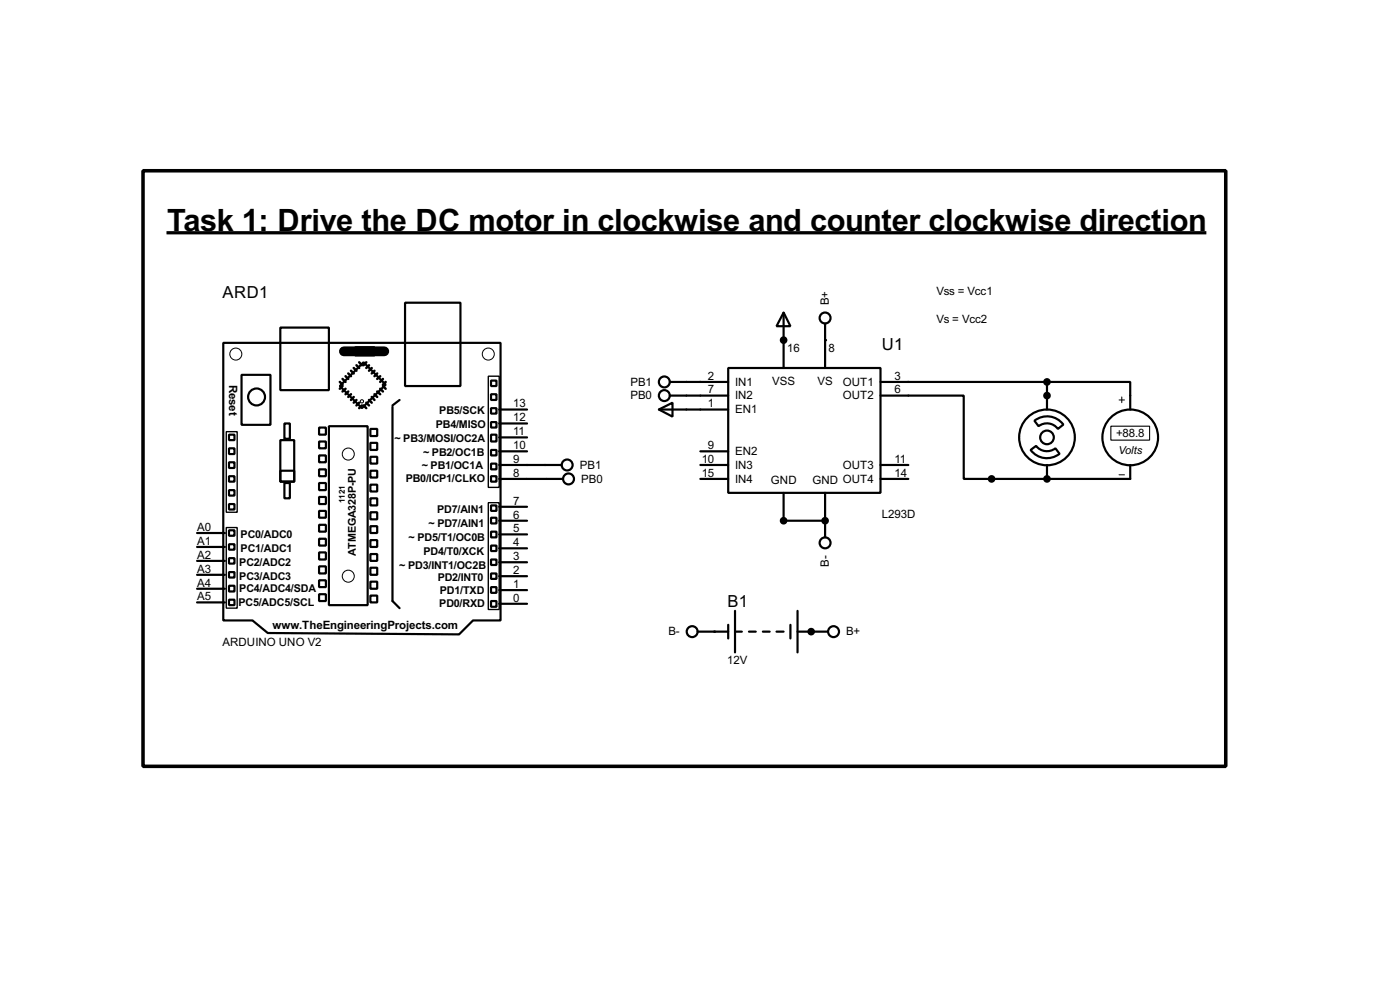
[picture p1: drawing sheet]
<svg xmlns="http://www.w3.org/2000/svg" width="256mm" height="180mm" viewBox="0 0 256 180" stroke-linecap="round" stroke-linejoin="round" font-family="sans-serif">
<g fill="none" stroke="#000" stroke-width=".4">
<path d="M51.4 60h8.9v11.4h-8.9zM74.2 55.4h10.2v15.3h-10.2zM143.6 57.2l1.2 2.5h-2.5zM143.6 57.2v10.2M151.2 59.2v8.2M40.9 62.8h50.8v50.8h-5l-2.6 2.5-35-.2-2.8-2.3h-5.4zM42 79.6h1v1h-1zM44.3 68.6h5.3v9.2h-5.3zM52.1 77.5h1v2.8h-1zM58.5 78.3h1.2v1.3h-1.2zM60.3 78h7.1v32.8h-7.1zM62.3 70.7l4.3-4.4 4.1 4.1-4.4 4.3z"/>
<path d="M65.1 63.6h3.5v1.5h-3.5zM67.9 78.5h1.2v1.3h-1.2zM71.9 74.5v35.5l1.3 1.3M73.2 73.2l-1.3 1M90 69.7h1v1h-1zM90 74.7h1v1h-1zM90 77.3h1v1h-1zM90 79.6h1v1.2h-1zM90 72.2h1v1h-1zM91.5 75h5.1M91.5 77.5h5.1M120.7 75l2.5-1.3v2.6z"/>
<path d="M120.7 75h12.7M122.7 69.9h10.7M122.7 72.4h10.7M133.4 67.4h27.9v22.8h-27.9zM161.3 72.4h15.3v15.3h30.5v-2.6M161.3 69.9h30.5M189.5 77a3.7 3.7 0 0 1 5.3 .7l-1 .8a2.49 2.49 0 0 0-3.5-.5zM191.8 69.9h15.3v5.1M191.8 69.9v5.1M36.1 97.6h5.1M42 82.1h1v1h-1zM42 87.2h1v1h-1z"/>
<path d="M42 92.3h1v1h-1zM42 89.7h1v1h-1zM42 84.6h1v1.1h-1zM42 97.1h1v1h-1zM42 99.6h1v1h-1zM51.4 80.6h2.5v7.6h-2.5zM51.4 86.2h2.5v2h-2.5zM52.1 88.4h1v2.8h-1zM58.5 80.8h1.2v1.3h-1.2zM58.5 83.4h1.2v1.2h-1.2zM58.5 85.9h1.2v1.3h-1.2zM58.5 88.4h1.2v1.3h-1.2z"/>
<path d="M58.5 91h1.2v1.3h-1.2zM58.5 93.5h1.2v1.3h-1.2zM58.5 96.1h1.2v1.2h-1.2zM58.5 98.6h1.2v1.3h-1.2zM67.9 81.1h1.2v1.3h-1.2zM67.9 83.6h1.2v1.3h-1.2zM67.9 86.2h1.2v1.2h-1.2zM67.9 88.7h1.2v1.3h-1.2zM67.9 91.2h1.2v1.3h-1.2zM67.9 93.8h1.2v1.3h-1.2zM67.9 96.3h1.2v1.3h-1.2zM67.9 98.9h1.2v1.2h-1.2z"/>
<path d="M90 82.4h1v1h-1zM90 84.9h1v1h-1zM90 87.2h1v1h-1zM90 92.5h1v1h-1zM90 94.8h1v1h-1zM90 97.3h1v1.1h-1zM90 99.9h1v1h-1zM91.5 87.7h11.7M91.5 85.1h11.4M91.5 95.3h5.1M91.5 97.8h5.1M91.5 92.8h5.1"/>
<path d="M91.5 82.6h5.1M91.5 80.1h5.1M128.3 87.7h5.1M128.3 85.1h5.1M128.3 82.6h5.1M143.6 90.2v5.1h7.6M151.2 90.2v8.2M161.3 87.7h5.1M161.3 85.1h5.1M188.8 82.4l1-.8a2.53 2.53 0 0 0 3.6 .5l.7 1a3.7 3.7 0 0 1-5.3-.7zM191.8 85.1v2.6M36.1 110.3h5.1"/>
<path d="M36.1 107.8h5.1M36.1 105.2h5.1M36.1 102.7h5.1M36.1 100.1h5.1M42 102.2h1v1h-1zM42 104.7h1v1h-1zM42 107.2h1v1.1h-1zM42 109.8h1v1h-1zM58.5 101.1h1.2v1.3h-1.2zM58.5 103.7h1.2v1.3h-1.2zM58.5 106.2h1.2v1.3h-1.2zM58.5 108.8h1.2v1.2h-1.2z"/>
<path d="M67.9 101.4h1.2v1.3h-1.2zM67.9 103.9h1.2v1.3h-1.2zM67.9 106.5h1.2v1.3h-1.2zM67.9 109h1.2v1.3h-1.2zM90 102.4h1v1h-1zM90 105h1v1h-1zM90 107.5h1v1h-1zM90 110h1v1.1h-1zM91.5 110.5h5.1M91.5 108h5.1M91.5 105.5h5.1M91.5 102.9h5.1"/>
<path d="M91.5 100.4h5.1M127.8 115.6h5.6M133.4 114.4v2.5M134.7 115.6h1.2M134.7 111.8v7.6M137.2 115.6h1.3M139.8 115.6h1.2M142.3 115.6h1.3M144.8 114.4v2.5M146.1 115.6h5.6M146.1 111.8v7.6"/>
<circle cx="151.1" cy="58.2" r="1"/>
<circle cx="47" cy="72.7" r="1.55"/>
<circle cx="121.7" cy="69.9" r="1"/>
<circle cx="121.7" cy="72.4" r="1"/>
<circle cx="103.9" cy="85.1" r="1"/>
<circle cx="104.1" cy="87.7" r="1"/>
<circle cx="151.1" cy="99.4" r="1"/>
<circle cx="191.8" cy="80.1" r="5.1"/>
<circle cx="191.8" cy="80.1" r="1.25"/>
<circle cx="207" cy="80.1" r="5.1"/>
<circle cx="126.8" cy="115.6" r="1"/>
<circle cx="152.7" cy="115.6" r="1"/>
</g>
<g fill="#000">
<circle cx="143.6" cy="62.3" r=".2"/>
<circle cx="151.2" cy="62.3" r=".2"/>
<circle cx="191.8" cy="72.4" r=".2"/>
<circle cx="143.6" cy="95.3" r=".2"/>
<circle cx="151.2" cy="95.3" r=".2"/>
<circle cx="191.8" cy="87.7" r=".2"/>
<circle cx="130.9" cy="115.6" r=".2"/>
<circle cx="148.6" cy="115.6" r=".2"/>
</g>
<path d="M63 64.3h7.4" fill="none" stroke="#000" stroke-width="1.8"/>
<g fill="none" stroke="#000" stroke-width=".45">
<path d="M62.3 69.9l.5 .5M62.8 69.4l.5 .5M62.8 70.7l-.5 .5M63.3 68.9l.5 .5M63.3 71.2l-.5 .5M63.8 68.4l.5 .5M63.8 71.7l-.5 .5M64.3 67.9l.5 .5M64.3 72.2l-.5 .5M64.8 67.4l.5 .5M64.8 72.7l-.5 .5M65.3 66.9l.5 .5"/>
<path d="M65.3 73.2l-.5 .5M65.8 66.3l.5 .6M65.8 73.7l-.5 .5M66.3 74.2l-.5 .5M66.6 74.2l.5 .5M67.1 73.7l.5 .5M67.1 66.3l-.5 .6M67.6 73.2l.5 .5M67.6 66.9l-.5 .5M68.1 72.7l.5 .5M68.1 67.4l-.5 .5M68.6 72.2l.5 .5"/>
<path d="M68.6 67.9l-.5 .5M69.1 71.7l.6 .5M69.1 68.4l-.5 .5M69.7 71.2l.5 .5M69.7 68.9l-.6 .5M70.2 70.7l.5 .5M70.2 69.4l-.5 .5M70.7 69.9l-.5 .5"/>
</g>
<g fill="none" stroke="#000" stroke-width=".18">
<path d="M205 73.2h1M205.5 72.7v1M205 86.9h1"/>
<circle cx="43.2" cy="64.8" r="1.1"/>
<circle cx="66.3" cy="73.5" r=".3"/>
<circle cx="89.4" cy="64.8" r="1.1"/>
<circle cx="63.8" cy="83.1" r="1.1"/>
<circle cx="63.8" cy="105.5" r="1.1"/>
</g>
<path d="M41.5 79h2v14.8h-2zM89.5 68.9h2v20.3h-2zM41.5 96.6h2v14.7h-2zM89.5 92h2v19.6h-2z" fill="none" stroke="#000" stroke-width=".25"/>
<path d="M30.5 42.6h190.5" fill="none" stroke="#000" stroke-width=".6" stroke-linecap="butt"/>
<path d="M26.2 31.3h198.4v109h-198.4z" fill="none" stroke="#000" stroke-width=".65"/>
<g fill="#000" stroke="#000" stroke-width=".4">
<circle cx="143.5" cy="62.3" r=".5"/>
<circle cx="191.8" cy="72.4" r=".5"/>
<circle cx="191.8" cy="69.9" r=".5"/>
<circle cx="143.5" cy="95.3" r=".5"/>
<circle cx="151.1" cy="95.3" r=".5"/>
<circle cx="181.6" cy="87.7" r=".5"/>
<circle cx="191.8" cy="87.7" r=".5"/>
<circle cx="148.6" cy="115.6" r=".5"/>
</g>
<path d="M203.5 78h7.1v2.6h-7.1z" fill="none" stroke="#000" stroke-width=".2"/>
<text font-size="6.3" x="30.6" y="42.3">Task 1: Drive the DC motor in clockwise and counter clockwise direction</text>
<g font-size="3.4">
<text x="40.8" y="54.6">ARD1</text>
<text x="161.6" y="64">U1</text>
<text x="133.3" y="111">B1</text>
</g>
<g font-size="2.4">
<text x="171.5" y="54">Vss = Vcc1</text>
<text x="151.9" y="55.9" transform="rotate(-90 151.9 55.9)">B+</text>
<text x="171.5" y="59.1">Vs = Vcc2</text>
<text x="144.2" y="64.4">16</text>
<text x="151.8" y="64.4">8</text>
<text x="42" y="70.4" transform="rotate(90 42 70.4)">Reset</text>
<text x="115.5" y="70.6">PB1</text>
<text x="129.7" y="69.5">2</text>
<text x="129.7" y="72">7</text>
<text x="134.7" y="70.6">IN1</text>
<text x="141.5" y="70.5">VSS</text>
<text x="149.8" y="70.5">VS</text>
<text x="154.4" y="70.6">OUT1</text>
<text x="163.9" y="69.5">3</text>
<text x="163.9" y="72">6</text>
<text x="94" y="77.1">12</text>
<text x="94" y="74.6">13</text>
<text x="115.5" y="73.1">PB0</text>
<text x="129.7" y="74.6">1</text>
<text x="134.7" y="73.1">IN2</text>
<text x="134.7" y="75.7">EN1</text>
<text x="154.4" y="73.1">OUT2</text>
<text x="94" y="82.2">10</text>
<text x="94" y="79.7">11</text>
<text x="129.7" y="82.2">9</text>
<text x="134.7" y="83.3">EN2</text>
<text x="204.5" y="80">+88.8</text>
<text x="94" y="87.3">8</text>
<text x="94" y="84.7">9</text>
<text x="106.2" y="85.8">PB1</text>
<text x="106.5" y="88.4">PB0</text>
<text x="128.6" y="84.7">10</text>
<text x="128.6" y="87.3">15</text>
<text x="134.7" y="85.8">IN3</text>
<text x="134.7" y="88.4">IN4</text>
<text x="141.2" y="88.5">GND</text>
<text x="148.8" y="88.5">GND OUT4</text>
<text x="154.4" y="85.8">OUT3</text>
<text x="163.9" y="84.7">11</text>
<text x="163.9" y="87.3">14</text>
<text x="94" y="94.9">6</text>
<text x="94" y="92.4">7</text>
<text x="161.5" y="94.9">L293D</text>
<text x="36.1" y="99.7">A1</text>
<text x="36.1" y="97.2">A0</text>
<text x="94" y="100">4</text>
<text x="94" y="97.4">5</text>
<text x="36.1" y="107.4">A4</text>
<text x="36.1" y="104.8">A3</text>
<text x="36.1" y="102.3">A2</text>
<text x="94" y="107.6">1</text>
<text x="94" y="105.1">2</text>
<text x="94" y="102.5">3</text>
<text x="151.9" y="103.7" transform="rotate(-90 151.9 103.7)">B-</text>
<text x="36.1" y="109.9">A5</text>
<text x="94" y="110.1">0</text>
<text x="40.7" y="118.2">ARDUINO UNO V2</text>
<text x="49.9" y="115.1">www.TheEngineeringProjects.com</text>
<text x="122.4" y="116.3">B-</text>
<text x="155" y="116.3">B+</text>
<text x="133.2" y="121.5">12V</text>
</g>
<text font-size="2.3" x="204.9" y="83">Volts</text>
<g font-size="2.2">
<text x="80.5" y="75.8">PB5/SCK</text>
<text x="72.3" y="81">~ PB3/MOSI/OC2A</text>
<text x="77.5" y="83.5">~ PB2/OC1B</text>
<text x="79.8" y="78.4">PB4/MISO</text>
<text x="74.3" y="88.3">PB0/ICP1/CLKO</text>
<text x="77.3" y="85.7">~ PB1/OC1A</text>
<text x="80.1" y="93.9">PD7/AIN1</text>
<text x="44.1" y="101">PC1/ADC1</text>
<text x="44.1" y="98.5">PC0/ADC0</text>
<text x="65.2" y="101.7" transform="rotate(-90 65.2 101.7)">ATMEGA328P-PU</text>
<text x="74.9" y="99">~ PD5/T1/OC0B</text>
<text x="77.6" y="101.5">PD4/T0/XCK</text>
<text x="78.5" y="96.5">~ PD7/AIN1</text>
<text x="43.8" y="106.1">PC3/ADC3</text>
<text x="43.8" y="103.6">PC2/ADC2</text>
<text x="73.2" y="104.1">~ PD3/INT1/OC2B</text>
<text x="80.2" y="106.4">PD2/INT0</text>
<text x="43.7" y="110.9">PC5/ADC5/SCL</text>
<text x="43.8" y="108.4">PC4/ADC4/SDA</text>
<text x="80.5" y="111.2">PD0/RXD</text>
<text x="80.6" y="108.7">PD1/TXD</text>
</g>
<text font-size="1.7" x="63.2" y="92" transform="rotate(-90 63.2 92)">1121</text>
</svg>
